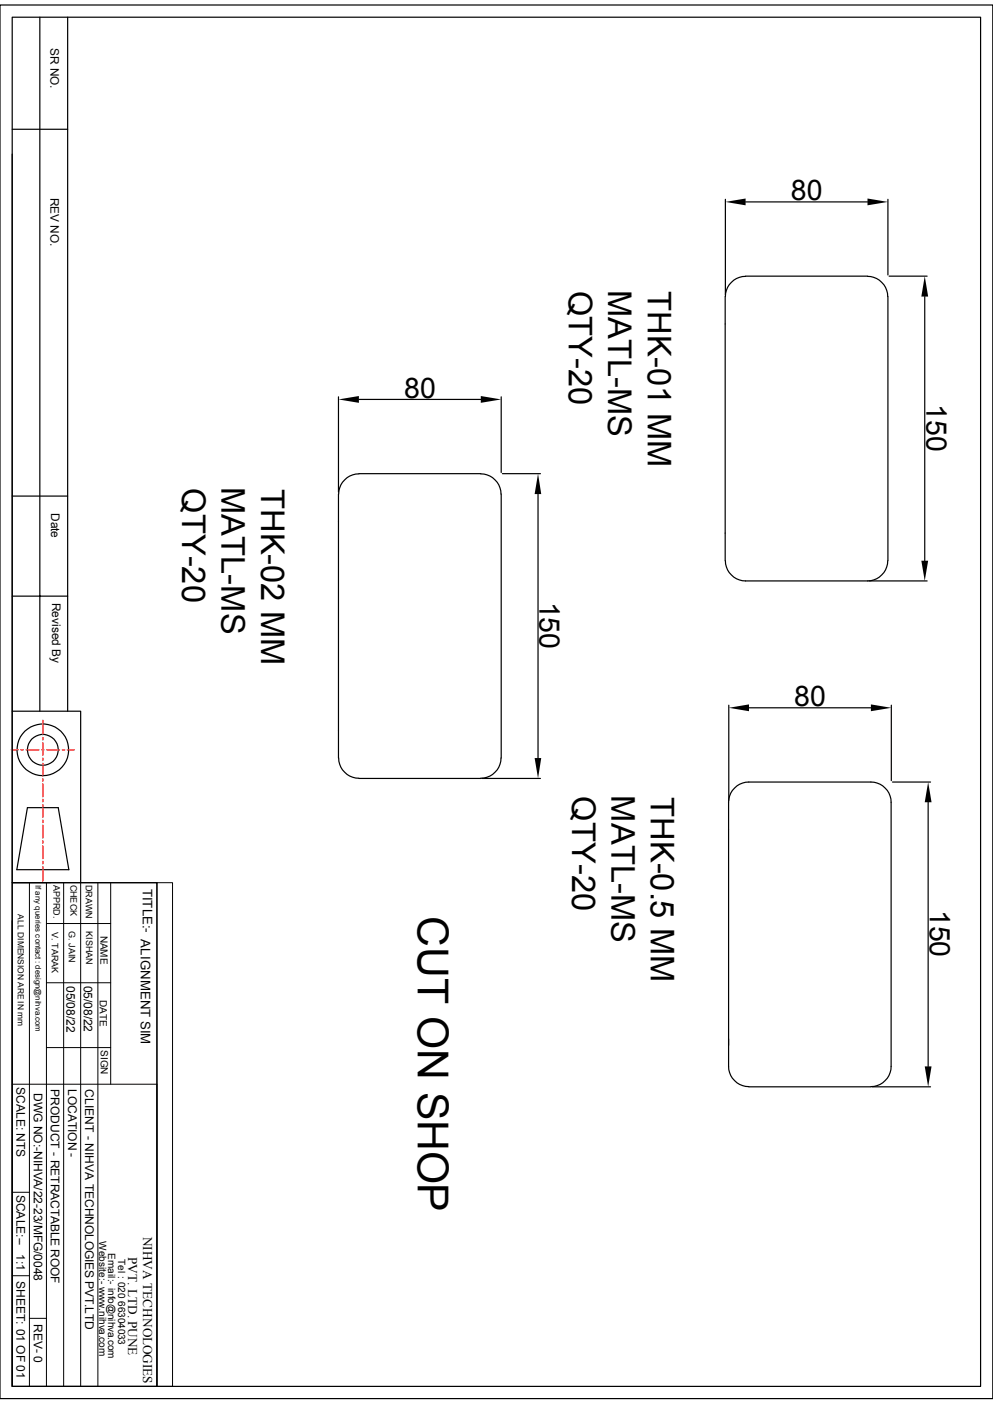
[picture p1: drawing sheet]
<svg xmlns="http://www.w3.org/2000/svg" width="210mm" height="297mm" viewBox="0 0 210 297" stroke-linecap="round" stroke-linejoin="round" font-family="sans-serif">
<g fill="none" stroke="#000" stroke-width=".25">
<path d="M0 1.1h210v294.8h-210zM2.6 3.6h204.8v289.7h-204.8zM8.4 3.6v146.9M14.3 3.6v146.9M2.6 32.6v117.9h14.5v36.2M2.6 27.3h11.7M153.4 42.2v20.1M157.7 42.7h25.8M157.7 58.5a4.3 4.3 0 0 0-4.3 4.2M157.7 58.4h25.8M183.5 58.5a4.3 4.3 0 0 1 4.2 4.2M187.8 42.2v16"/>
<path d="M188 58.4h8.1M153.4 62.7v55.9M187.8 62.7v55.9M195.6 62.7v55.9M71.6 83.9v20.2M75.9 84.5h25.8M106 83.9v16M2.6 104.9h11.7M71.6 104.5v55.9M75.9 100.2h25.8M75.9 100.2a4.3 4.3 0 0 0-4.3 4.3M101.7 100.2a4.3 4.3 0 0 1 4.3 4.3"/>
<path d="M106 104.5v55.9M106.3 100.2h8M113.8 104.5v55.9M153.4 118.6a4.3 4.3 0 0 0 4.3 4.3h25.8a4.3 4.3 0 0 0 4.2-4.3M2.6 126.1h11.7M183.8 122.9h12.3M2.6 150.5v36.2M154.1 149.2v20.1M158.4 149.7h25.8M188.5 149.2v15.9M5.8 170.9h6.5l2.3 13.1h-11zM71.6 160.4a4.3 4.3 0 0 0 4.3 4.2"/>
<path d="M75.9 164.7h25.8M101.9 164.7h12.4M106 160.4a4.3 4.3 0 0 1-4.3 4.2M155.4 166.7a4 4 0 0 1 3-1.3h25.8a4.3 4.3 0 0 1 4.3 4.3v55.9a4.4 4.4 0 0 1-4.3 4.3h-25.8a4.3 4.3 0 0 1-4.3-4.3v-55.9a4.2 4.2 0 0 1 1.3-3zM188.8 165.4h8M196.3 169.7v55.9M2.6 186.7h30.6v106.6h-30.6zM2.6 194.8v98.5M184.5 229.9h12.3"/>
<circle cx="9.1" cy="158.6" r="5.5"/>
<circle cx="9.1" cy="158.6" r="3.3"/>
</g>
<path d="M153.4 42.7l4.3-.7v1.4zM183.5 42l4.3 .7-4.3 .7zM195.6 58.4l.7 4.3h-1.4zM71.6 84.5l4.3-.7v1.4zM101.7 83.8l4.3 .7-4.3 .7zM113.8 100.2l.7 4.3h-1.4zM194.9 118.6h1.4l-.7 4.3zM154.1 149.7l4.3-.7v1.5zM184.2 149l4.3 .7-4.3 .8zM113.1 160.4h1.4l-.7 4.3zM196.3 165.4l.7 4.3h-1.4zM195.6 225.6h1.4l-.7 4.3z" fill="#000"/>
<g fill="none" stroke="#000" stroke-width=".21">
<path d="M2.6 186.7h30.6M6.2 186.7v106.6M9.8 195.4h13.6M9.8 186.7v106.6M13.5 186.7v106.6M17.1 186.7v106.6M20.7 186.7v106.6M23.4 186.7v42.7M33.2 186.7h3.3v106.6h-3.3zM9.8 207.9h13.6M2.6 229.4h30.6v63.9M9.8 221.6h13.6"/>
<path d="M2.6 252.2h3.6M2.6 269.9h3.6M6.2 278.9h3.6"/>
</g>
<g fill="none" stroke="#f00" stroke-width=".25">
<path d="M2.4 158.6h1.5M4.4 158.6h.6M5.5 158.6h2.8M8.8 158.6h.5M9.1 152.4v3M9.1 156v.5M9.1 157.1v2.7M9.9 158.6h2.7M13.2 158.6h.5M14.2 158.6h1.5M9.1 160.4v.5M9.1 161.5v2.7"/>
<path d="M9.1 164.7v.6M9.1 165.8v2.8M9.1 169.1v.5M9.1 170.2v2.7M9.1 173.5v.5M9.1 174.5v2.8M9.1 177.8v.6M9.1 178.9v2.8M9.1 182.2v.6M9.1 183.3v3.1"/>
</g>
<text font-size="9" x="88.4" y="193.8" transform="rotate(90 88.4 193.8)">CUT ON SHOP</text>
<g font-size="6.9">
<text x="120.3" y="61.5" transform="rotate(90 120.3 61.5)">QTY-20</text>
<text x="128.7" y="61.3" transform="rotate(90 128.7 61.3)">MATL-MS</text>
<text x="137" y="61.6" transform="rotate(90 137 61.6)">THK-01 MM</text>
<text x="38.5" y="103.3" transform="rotate(90 38.5 103.3)">QTY-20</text>
<text x="46.9" y="103" transform="rotate(90 46.9 103)">MATL-MS</text>
<text x="55.2" y="103.4" transform="rotate(90 55.2 103.4)">THK-02 MM</text>
<text x="121" y="168.5" transform="rotate(90 121 168.5)">QTY-20</text>
<text x="129.3" y="168.3" transform="rotate(90 129.3 168.3)">MATL-MS</text>
<text x="137.7" y="168.6" transform="rotate(90 137.7 168.6)">THK-0.5 MM</text>
</g>
<g font-size="6">
<text x="167.3" y="42.4">80</text>
<text x="85.5" y="84.2">80</text>
<text x="195.9" y="85.5" transform="rotate(90 195.9 85.5)">150</text>
<text x="114.1" y="127.3" transform="rotate(90 114.1 127.3)">150</text>
<text x="168" y="149.4">80</text>
<text x="196.6" y="192.5" transform="rotate(90 196.6 192.5)">150</text>
</g>
<g font-size="2.8">
<text x="30.2" y="188" transform="rotate(90 30.2 188)">TITLE:- ALIGNMENT SIM</text>
<text x="30.3" y="261.6" transform="rotate(90 30.3 261.6)">NIHVA TECHNOLOGIES</text>
<text x="27.1" y="265.9" transform="rotate(90 27.1 265.9)">PVT. LTD. PUNE</text>
</g>
<g font-size="2.5">
<text x="10.7" y="10.1" transform="rotate(90 10.7 10.1)">SR NO.</text>
<text x="10.7" y="41.8" transform="rotate(90 10.7 41.8)">REV NO.</text>
<text x="10.8" y="108.5" transform="rotate(90 10.8 108.5)">Date</text>
<text x="11" y="127.5" transform="rotate(90 11 127.5)">Revised By</text>
<text x="14.1" y="208.5" transform="rotate(90 14.1 208.5)">05/08/22</text>
<text x="17.7" y="208.5" transform="rotate(90 17.7 208.5)">05/08/22</text>
<text x="3.5" y="230" transform="rotate(90 3.5 230)">SCALE: NTS</text>
<text x="7.2" y="231.2" transform="rotate(90 7.2 231.2)">DWG NO:-NIHVA/22-23/MFG/0048</text>
<text x="10.8" y="230.3" transform="rotate(90 10.8 230.3)">PRODUCT - RETRACTABLE ROOF</text>
<text x="14.4" y="230.3" transform="rotate(90 14.4 230.3)">LOCATION -</text>
<text x="18" y="230.4" transform="rotate(90 18 230.4)">CLIENT - NIHVA TECHNOLOGIES PVT.LTD</text>
<text x="3.5" y="252.7" transform="rotate(90 3.5 252.7)">SCALE:--</text>
<text x="3.5" y="265.3" transform="rotate(90 3.5 265.3)">1:1</text>
<text x="3.5" y="271" transform="rotate(90 3.5 271)">SHEET: 01 OF 01</text>
<text x="7.2" y="280" transform="rotate(90 7.2 280)">REV- 0</text>
</g>
<g font-size="2.1">
<text x="21.3" y="197.9" transform="rotate(90 21.3 197.9)">NAME</text>
<text x="21.1" y="211.5" transform="rotate(90 21.1 211.5)">DATE</text>
<text x="21.3" y="222.1" transform="rotate(90 21.3 222.1)">SIGN</text>
<text x="21" y="262.6" transform="rotate(90 21 262.6)">Website:- www.nihva.com</text>
<text x="22.9" y="265" transform="rotate(90 22.9 265)">Email:- info@nihva.com</text>
<text x="25" y="266.3" transform="rotate(90 25 266.3)">Tel : 020 66304033</text>
</g>
<g font-size="1.9">
<text x="11.3" y="187.2" transform="rotate(90 11.3 187.2)">APPRD.</text>
<text x="14.9" y="187.1" transform="rotate(90 14.9 187.1)">CHECK</text>
<text x="18.1" y="187.2" transform="rotate(90 18.1 187.2)">DRAWN</text>
<text x="11" y="197.1" transform="rotate(90 11 197.1)">V. TARAK</text>
<text x="14.6" y="197" transform="rotate(90 14.6 197)">G. JAIN</text>
<text x="18.2" y="197" transform="rotate(90 18.2 197)">KISHAN</text>
</g>
<text font-size="1.8" x="3.8" y="193.4" transform="rotate(90 3.8 193.4)">ALL DIMENSION ARE IN mm</text>
<text font-size="1.7" x="7.5" y="187.2" transform="rotate(90 7.5 187.2)">If any queries contact : design@nihva.com</text>
</svg>
